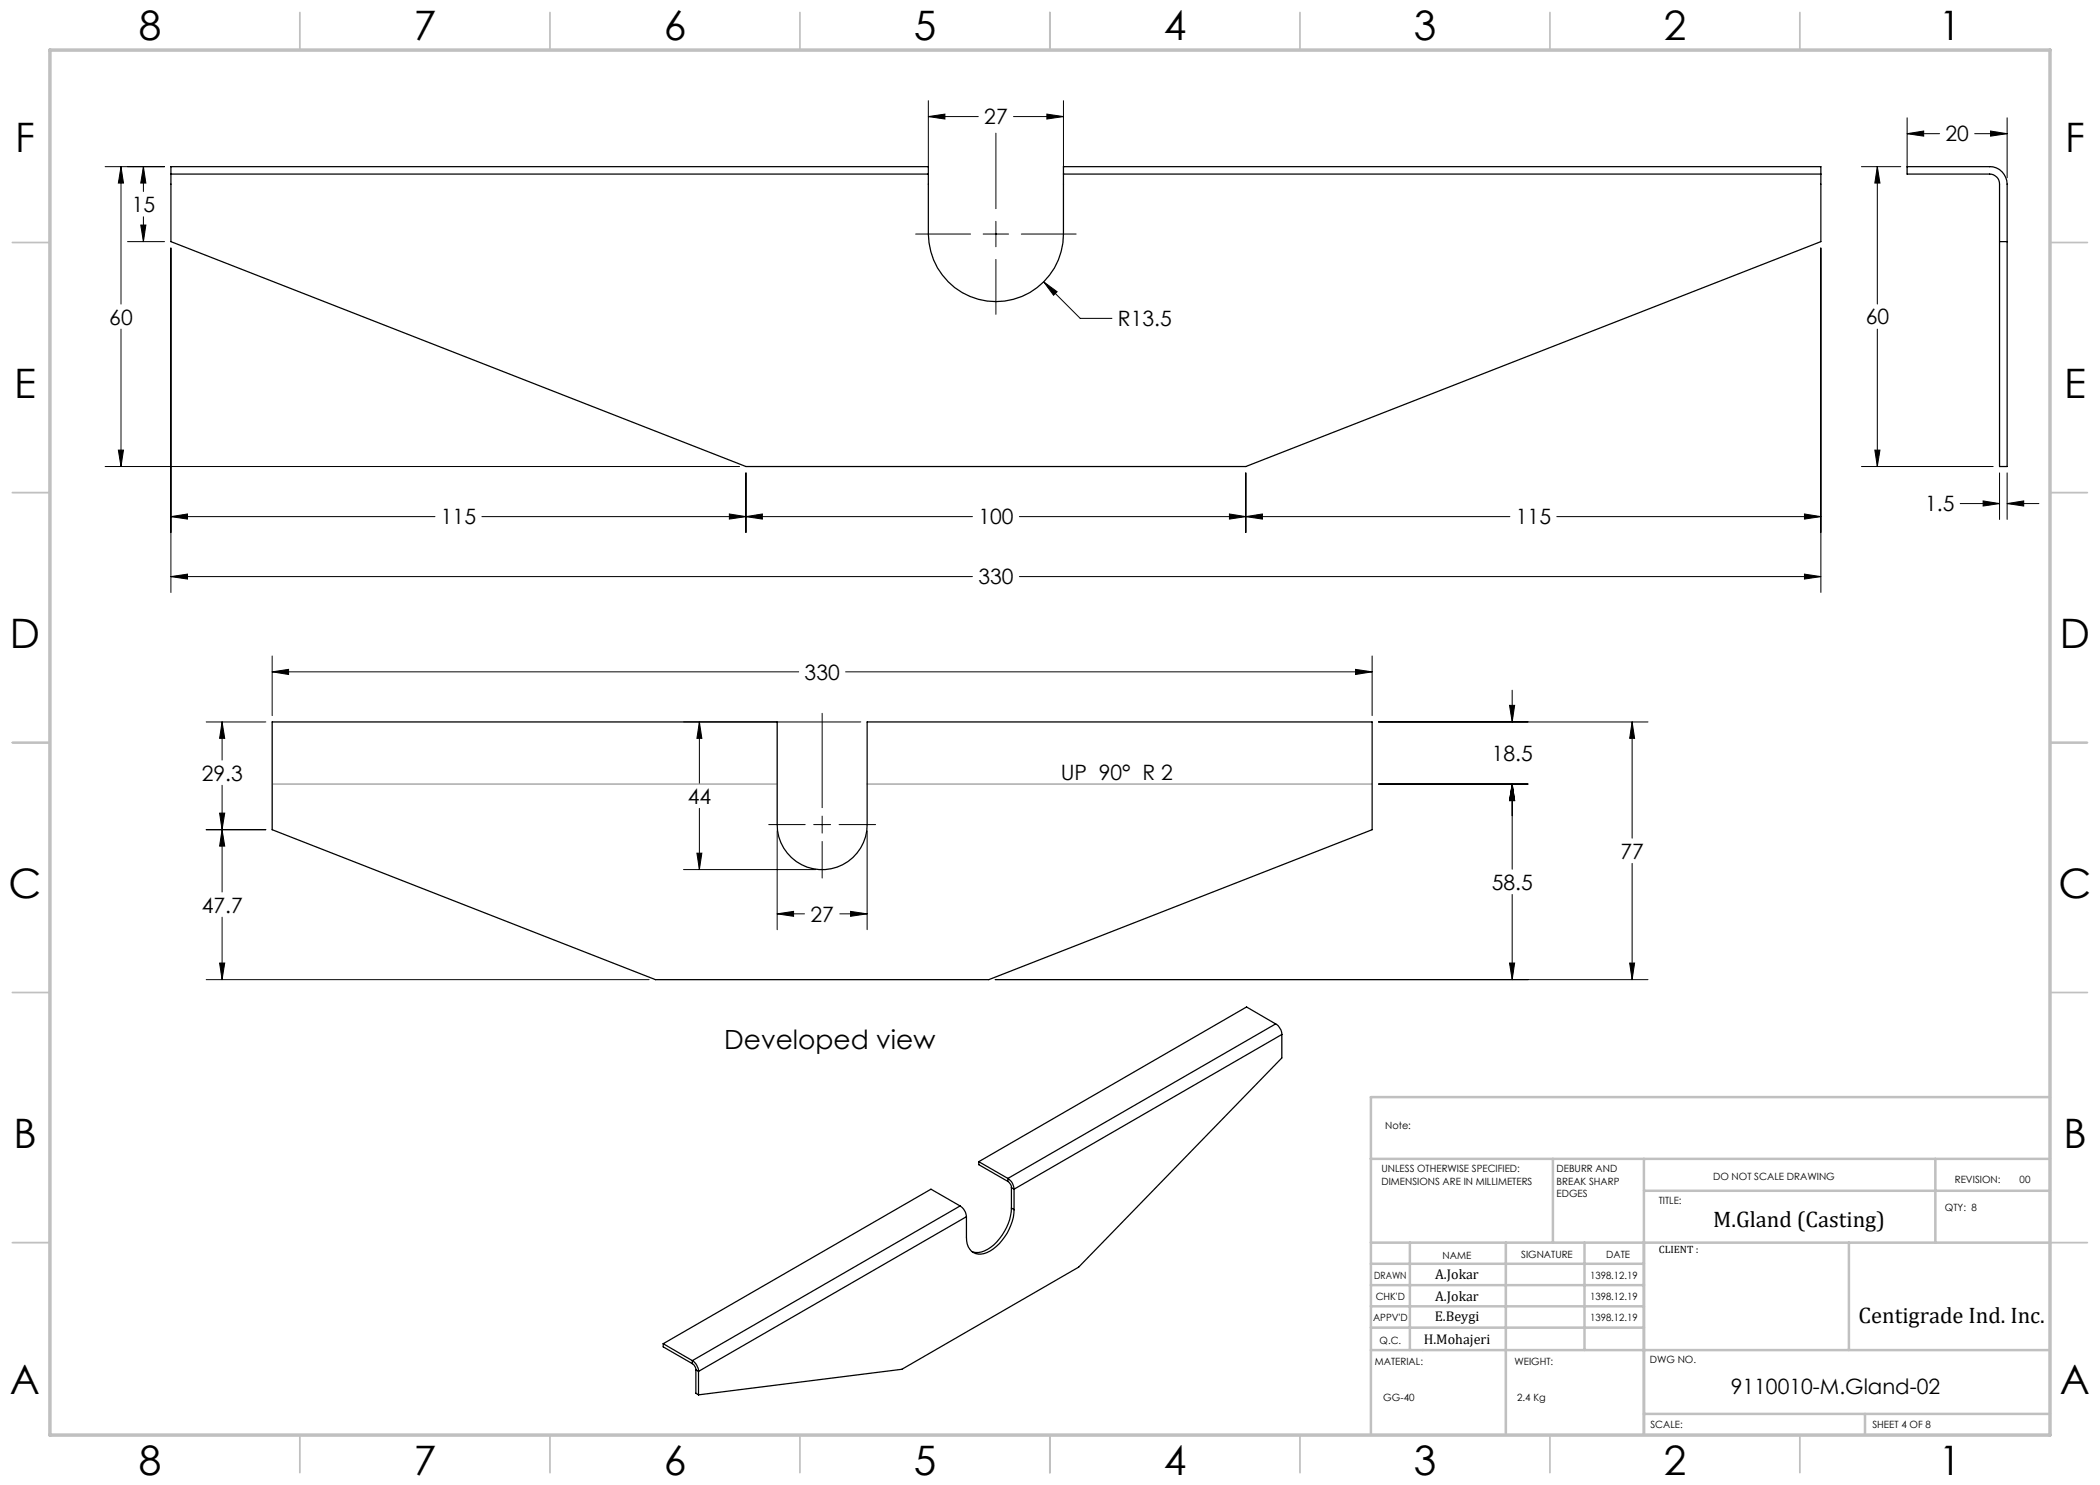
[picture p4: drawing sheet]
<svg xmlns="http://www.w3.org/2000/svg" width="420mm" height="297mm" viewBox="0 0 420 297" stroke-linecap="round" stroke-linejoin="round" font-family="sans-serif">
<g fill="none" stroke="#000" stroke-width=".2">
<path d="M21 33.3h11.9M24.2 33.3l.5 3.3h-1zM24.2 33.3v27.5M28.7 33.3l.5 3.3h-1zM28.7 33.3v5M185.7 20.1v13.4M185.7 23.3h10M185.7 23.3l3.3-.5v1zM199.2 26.6v15.1M202.7 23.3h10M209.4 22.8l3.3 .5-3.3 .5zM212.7 20.1v13.4"/>
<path d="M372.3 33.3h7.9M375.5 33.3v27.5M375.5 33.3l.5 3.3h-1zM381.4 26.7l3.3-.5v1zM381.4 23.6v9.9M381.4 26.7h6.5M394.9 26.7h6.5M398.1 26.2l3.3 .5-3.3 .5zM401.4 23.6v12M25.5 48.3h7.4M28.2 45h1l-.5 3.3zM28.7 43.4v4.9"/>
<path d="M34.2 49.6v68.9M183.1 46.8h11M196.6 46.8h5.1M199.2 44.3v5.1M199.2 51.9v11M204.3 46.8h10.9M208.7 56.4l2.7 1.9-.7 .8zM208.7 56.4l7.3 7.3h6.4M364.2 49.6v68.9M24.2 65.8v27.5M375.5 65.8v27.5M21 93.3h126.9"/>
<path d="M23.7 90h1l-.5 3.3zM149.2 94.6v11.9M249.2 94.6v11.9M372.3 93.3h26.3M375 90h1l-.5 3.3zM399.9 94.6v9.3M401.4 94.6v9.3M34.2 103.3l3.3-.5v1zM34.2 115.3l3.3-.5v1zM34.2 103.3h52.8M34.2 115.3h160.3M96.4 103.3h98.1"/>
<path d="M145.9 102.8l3.3 .5-3.3 .5zM149.2 103.3l3.3-.5v1zM203.9 103.3h98.1M203.9 115.3h160.3M245.9 102.8l3.3 .5-3.3 .5zM249.2 103.3l3.3-.5v1zM311.4 103.3h52.8M360.9 102.8l3.3 .5-3.3 .5zM360.9 114.8l3.3 .5-3.3 .5zM392 100.7h7.9M396.6 100.2l3.3 .5-3.3 .5zM401.4 100.7h6.4"/>
<path d="M401.4 100.7l3.3-.5v1zM54.4 134.4l3.3-.5v1zM54.4 131.2v11.9M54.4 134.4h105.3M169.1 134.4h105.3M271.1 133.9l3.3 .5-3.3 .5zM274.4 131.2v11.9M302.4 138v6.4M41.2 144.4h12M44.4 144.4l.5 3.3h-1zM44.4 144.4v7.6M44.4 157.1v21.3"/>
<path d="M136.7 144.4h35.5M139.9 144.4l.5 3.3h-1zM139.9 144.4v12.2M164.4 142.7v18.8M275.7 144.4h53.9M275.7 156.8h29.9M301.9 141.1h1l-.5 3.3zM302.4 156.8v17M302.4 156.8l.5 3.3h-1zM326.4 144.4v23.2M326.4 144.4l.5 3.3h-1zM41.2 165.9h12"/>
<path d="M43.9 162.6h1l-.5 3.3zM44.4 165.9l.5 3.3h-1zM136.7 173.9h26.5M139.4 170.6h1l-.5 3.3zM139.9 161.7v12.2M153.7 164.9h7.3M155.4 166.2v19.7M162.7 164.9h3.4M164.4 163.2v3.4M164.4 168.3v7.3M167.8 164.9h7.3M173.4 166.2v19.7"/>
<path d="M302.4 178.9v17M326.4 172.7v23.2M41.2 195.9h88.6M43.9 192.6h1l-.5 3.3zM44.4 183.4v12.5M155.4 182.8h5.5M155.4 182.8l3.3-.5v1zM168 182.8h5.4M170.1 182.3l3.3 .5-3.3 .5zM199 195.9h130.6M301.9 192.6h1l-.5 3.3zM325.9 192.6h1l-.5 3.3z"/>
</g>
<path d="M54.4 156.8h101M173.4 156.8h101" fill="none" stroke="#808080" stroke-width=".2"/>
<g fill="none" stroke="#c0c0c0" stroke-width=".35">
<path d="M60 2.5v7.5M110 2.5v7.5M160 2.5v7.5M210 2.5v7.5M260 2.5v7.5M310 2.5v7.5M360 2.5v7.5M2.5 48.5h7.5M410 48.5h7.5M2.5 98.5h7.5M410 98.5h7.5M2.5 148.5h7.5"/>
<path d="M410 148.5h7.5M2.5 198.5h7.5M410 198.5h7.5M2.5 248.5h7.5M410 248.5h7.5M60 287v7.5M110 287v7.5M160 287v7.5M210 287v7.5M260 287v7.5M310 287v7.5M360 287v7.5"/>
</g>
<g fill="none" stroke="#c0c0c0" stroke-width=".5">
<path d="M410 219.4h-135.8v67.4M274.2 231.8h135.8M310.6 231.8v16.7M328.8 231.8v55.2M328.8 238.2h81.2M387.1 231.8v16.7M274.2 248.5h135.8M274.2 257h54.6M274.2 252.8h54.6M282 248.5v21.5M301.2 248.5v38.3M316.9 248.5v21.5"/>
<path d="M369.8 248.5v21.5M274.2 265.5h54.6M274.2 261.3h54.6M274.2 270h135.8M328.8 282.8h81.2M373 282.8v4.2"/>
</g>
<path d="M10 10h400v277h-400z" fill="none" stroke="#c0c0c0" stroke-width=".7"/>
<path d="M24.2 33.3l.5 3.3h-1zM23.7 90h1l-.5 3.3zM28.7 33.3l.5 3.3h-1zM28.2 45h1l-.5 3.3zM208.7 56.4l2 2.7 .7-.8zM34.2 103.3l3.3-.5v1zM145.9 102.8l3.3 .5-3.3 .5zM149.2 103.3l3.3-.5v1zM245.9 102.8l3.3 .5-3.3 .5zM249.2 103.3l3.3-.5v1zM360.9 102.8l3.3 .5-3.3 .5zM185.7 23.3l3.3-.5v1zM209.4 22.8l3.3 .5-3.3 .5zM34.2 115.3l3.3-.5v1zM360.9 114.8l3.3 .5-3.3 .5zM381.4 26.7l3.3-.5v1zM398.1 26.2l3.3 .5-3.3 .5zM375.5 33.3l.5 3.3h-1zM375 90h1l-.5 3.3zM401.4 100.7l3.3-.5v1zM396.6 100.2l3.3 .5-3.3 .5zM326.4 144.4l.5 3.3h-1zM325.9 192.6h1l-.5 3.3zM139.4 170.6h1l-.5 3.3zM139.9 144.4l.5 3.3h-1zM155.4 182.8l3.3-.5v1zM170.1 182.3l3.3 .5-3.3 .5zM54.4 134.4l3.3-.5v1zM271.1 133.9l3.3 .5-3.3 .5zM301.9 141.1h1l-.5 3.3zM302.4 156.8l.5 3.3h-1zM301.9 192.6h1l-.5 3.3zM302.4 156.8l.5 3.3h-1zM44.4 144.4l.5 3.3h-1zM43.9 162.6h1l-.5 3.3zM44.4 165.9l.5 3.3h-1zM43.9 192.6h1l-.5 3.3z" fill="#000"/>
<g fill="none" stroke="#000" stroke-width=".25">
<path d="M34.2 34.8v13.5l115 45h100l115-45v-13.5M34.2 34.8v-1.5h151.5v1.5M34.2 34.8h151.5M185.7 34.8v12a13.5 13.5 0 0 0 13.5 13.5 13.5 13.5 0 0 0 13.5-13.5v-12M212.7 34.8v-1.5h151.5v1.5M212.7 34.8h151.5M381.4 33.3h16.5a3.5 3.5 0 0 1 3.5 3.5v56.5h-1.5v-56.5a1.99 1.99 0 0 0-2-2h-16.5zM399.9 48.3h1.5M54.4 144.4h101v20.5a9 9 0 0 0 9 9 9 9 0 0 0 9-9v-20.5h101v21.5l-76.6 30h-66.7l-76.7-30zM255.1 204.8a2.65 2.65 0 0 1 1.3 2.1M255.1 204.8l-53.5 30.9M255.1 204.8l-5.8-3.4-53.5 30.9"/>
<path d="M256.4 206.9l-53.6 30.9M256.4 206.9v4.7l-40.7 41.8-35.3 20.5-40.7 5.1M195.8 232.3v.6l5.8 3.4M195.8 232.3l5.8 3.4M201.6 235.7a2.65 2.65 0 0 1 1.2 2.1M201.6 236.3a1.6 1.6 0 0 1 .7 1.2M201.6 235.7v.6M202.3 237.5l.5 .3M202.3 237.5v4.1M202.8 237.8v4.1M192 241.2a2.81 2.81 0 0 1 1.3 2.1M192 241.2l-53.5 30.9"/>
<path d="M192 241.2l-5.8-3.4-53.6 30.9M193.3 243.3l-53.6 31M202.3 241.6a10.4 10.4 0 0 1-5.4 8.6 3.2 3.2 0 0 1-2.5 .1M202.3 241.6l.5 .3M202.8 241.9a10.2 10.2 0 0 1-5.4 8.6 2.72 2.72 0 0 1-4.1-2.4v-4.8M132.6 268.7l5.9 3.4M132.6 268.7v.7l5.9 3.3M138.5 272.1a2.65 2.65 0 0 1 1.2 2.2M138.5 272.7a1.6 1.6 0 0 1 .7 1.3M138.5 272.1v.6M139.2 274l.5 .3M139.2 274v4.7l.5 .3"/>
<path d="M139.7 274.3v4.7"/>
</g>
<g font-size="8.1">
<text x="27.8" y="8">8</text>
<text x="82.8" y="8">7</text>
<text x="132.8" y="8">6</text>
<text x="182.8" y="8">5</text>
<text x="232.8" y="8">4</text>
<text x="282.8" y="8">3</text>
<text x="332.8" y="8">2</text>
<text x="387.8" y="8">1</text>
<text x="3" y="30.4">F</text>
<text x="413" y="30.4">F</text>
<text x="2.8" y="79.6">E</text>
<text x="412.8" y="79.6">E</text>
<text x="2" y="129.6">D</text>
<text x="412" y="129.6">D</text>
<text x="1.7" y="179.6">C</text>
<text x="411.7" y="179.6">C</text>
<text x="2.7" y="229.6">B</text>
<text x="412.7" y="229.6">B</text>
<text x="2" y="278.9">A</text>
<text x="412" y="278.9">A</text>
<text x="27.8" y="295">8</text>
<text x="82.8" y="295">7</text>
<text x="132.8" y="295">6</text>
<text x="182.8" y="295">5</text>
<text x="232.8" y="295">4</text>
<text x="282.8" y="295">3</text>
<text x="332.8" y="295">2</text>
<text x="387.8" y="295">1</text>
</g>
<text font-size="5.3" x="144.8" y="209.9">Developed view</text>
<g font-size="4.5">
<text x="342.6" y="245.3">M.Gland (Casting)</text>
<text x="371.7" y="264.6">Centigrade Ind. Inc.</text>
</g>
<g font-size="4.2">
<text x="196.9" y="24.9">27</text>
<text x="389.1" y="28.3">20</text>
<text x="26.3" y="42.4">15</text>
<text x="21.9" y="64.9">60</text>
<text x="223.6" y="65.2">R13.5</text>
<text x="373.2" y="64.9">60</text>
<text x="88.2" y="104.9">115</text>
<text x="195.7" y="104.9">100</text>
<text x="303.2" y="104.9">115</text>
<text x="385" y="102.3">1.5</text>
<text x="195.7" y="116.9">330</text>
<text x="160.9" y="136">330</text>
<text x="212.1" y="155.9">UP 90° R 2</text>
<text x="298.3" y="152.2">18.5</text>
<text x="40.3" y="156.1">29.3</text>
<text x="137.5" y="160.7">44</text>
<text x="324.1" y="171.7">77</text>
<text x="298.3" y="177.9">58.5</text>
<text x="40.3" y="182.5">47.7</text>
<text x="162.1" y="184.3">27</text>
<text x="346.2" y="278.8">9110010-M.Gland-02</text>
</g>
<g font-size="2.8">
<text x="287" y="255.9">A.Jokar</text>
<text x="287" y="260.1">A.Jokar</text>
<text x="284.7" y="268.7">H.Mohajeri</text>
<text x="286.9" y="264.2">E.Beygi</text>
</g>
<text font-size="2.1" x="331.8" y="250.7">CLIENT :</text>
<g font-size="2">
<text x="277" y="225.8">Note:</text>
<text x="276.3" y="234.5">UNLESS OTHERWISE SPECIFIED:</text>
<text x="276.3" y="237">DIMENSIONS ARE IN MILLIMETERS</text>
<text x="311.3" y="234.5">DEBURR AND</text>
<text x="311.3" y="237">BREAK SHARP</text>
<text x="311.3" y="239.5">EDGES</text>
<text x="342.6" y="236">DO NOT SCALE DRAWING</text>
<text x="391" y="236.6">REVISION:</text>
<text x="403.9" y="236.6">00</text>
<text x="331.8" y="240.8">TITLE:</text>
<text x="389" y="242.2">QTY: 8</text>
<text x="288.5" y="251.7">NAME</text>
<text x="304.2" y="251.7">SIGNATURE</text>
<text x="321.2" y="251.7">DATE</text>
<text x="274.8" y="255.9">DRAWN</text>
<text x="318" y="255.9">1398.12.19</text>
<text x="275.1" y="260.1">CHK'D</text>
<text x="318" y="260.1">1398.12.19</text>
<text x="274.6" y="264.2">APPV'D</text>
<text x="275.9" y="268.7">Q.C.</text>
<text x="318" y="264.2">1398.12.19</text>
<text x="275" y="273">MATERIAL:</text>
<text x="302.9" y="273">WEIGHT:</text>
<text x="330" y="272.5">DWG NO.</text>
<text x="276.7" y="280.2">GG-40</text>
<text x="303.4" y="280.2">2.4 Kg</text>
<text x="330.1" y="285.6">SCALE:</text>
<text x="374.5" y="285.6">SHEET 4 OF 8</text>
</g>
</svg>
